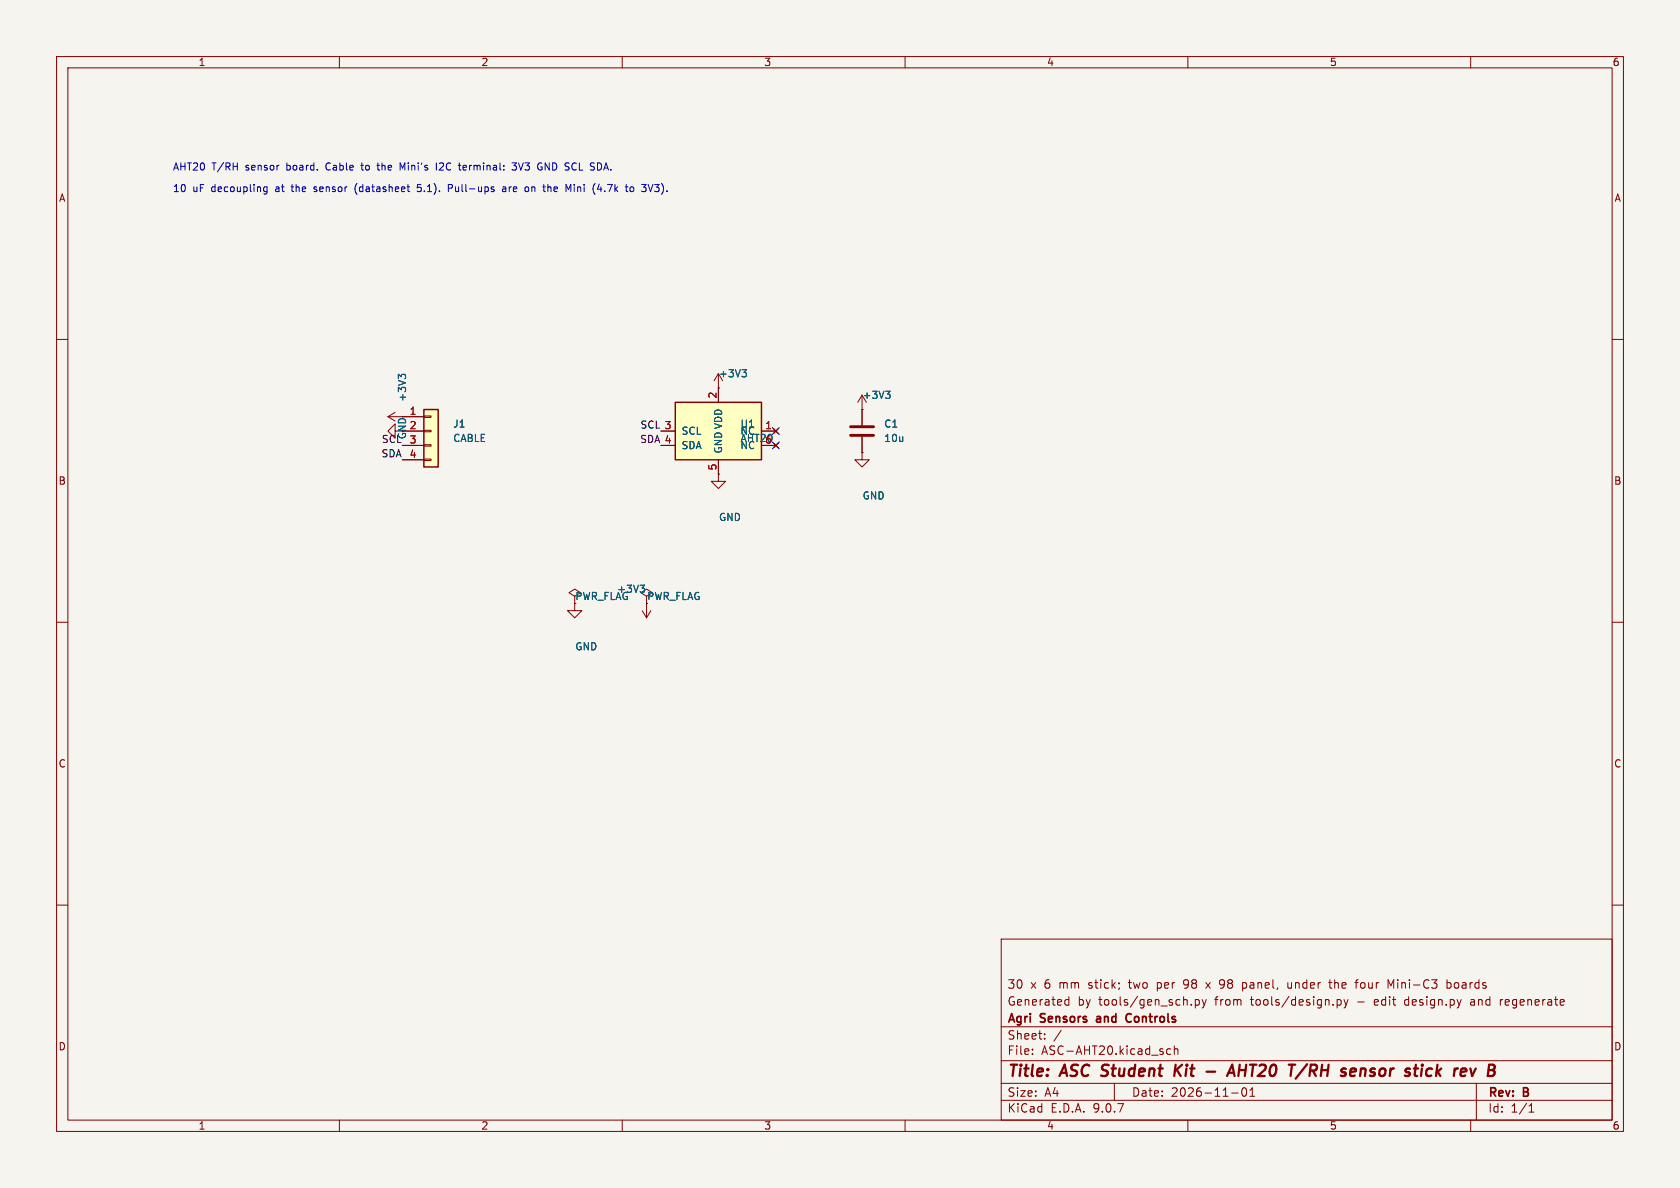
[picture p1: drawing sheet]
<svg xmlns="http://www.w3.org/2000/svg" width="297mm" height="210mm" viewBox="0 0 297 210" stroke-linecap="round" stroke-linejoin="round" font-family="sans-serif">
<path d="M0 0h297v210h-297z" fill="#f5f4ef" stroke="#f5f4ef" stroke-width=".18"/>
<g fill="none" stroke="#840000" stroke-width=".18">
<path d="M10 10h277v190h-277zM12 12h273v186h-273zM60 10v2M110 10v2M160 10v2M210 10v2M260 10v2M10 60h2M126.2 67.3l.8-1.3v2.6M127 68.6h.1M285 60h2M10 110h2"/>
<path d="M285 110h2M10 160h2M177 166h108v32h-108zM188.4 176.8h.6M188.4 177.6h.6M189 176.2v1.5M209.3 173.3v.7M211.3 176.8l.4-.1 .3 .3v.4l-.1 .2h-.6M211.3 176.7v1.5M212.5 176.7l.4 1M212.9 177.7l-.2 .4-.2 .1M213.2 173.7l.8 1"/>
<path d="M213.2 176.7l-.3 1M214 173.7l-.8 1M215.7 174.7h.3M215.7 174.1h.5M216.2 173.2l-.5 .1M219.7 174.6h.5M219.7 173.7v1.5M219.7 173.8h.5M227.7 173.7v.9l.4 .1 .2-.1M228.3 173.7v1M234.9 173.7h.6M235.1 173.2v1.3l.4 .2"/>
<path d="M236.4 176.8l.4-.1 .3 .3v.4l-.1 .2h-.6M236.4 176.7v1.5M237.6 176.7l.4 1M238 177.7l-.2 .4-.2 .1M238.3 176.7l-.3 1M239.5 173.7h.6M240 173.2h.1M240.7 173.8l-.2 .2v.4l.2 .2M245.4 173.2l.5 1.1 .5-1.1v1.5M248.4 176.8v.8M255.8 173.8l.4-.1 .3 .3v.4l-.1 .2h-.6M255.8 173.2v1.5"/>
<path d="M257.2 173.8v.8M260.5 176.7l-.5 .1M260.5 177.1h-.3a.29 .29 0 0 0-.2 .3 .29 .29 0 0 0 .2 .3h.3M265.2 176.7v1M265.7 176.7l-.3 .1-.2 .2M285 160h2M60 198v2M110 198v2M160 198v2M177 194.5h108M177 191.5h108M177 187.5h108"/>
<path d="M177 181.5h108M182.5 186.3v.1M182.5 185.5v.1M184.7 183.6v.1M184.7 182.8v.1M187.6 182.1l-1.3 2M197 191.5v3M207 185.5l-.5-.1-.3 .3v.4l.2 .2h.6M207.6 185.5l.2-.1 .4 .1v.9M207.6 184.9v1.5M210 198v2M217.7 193.2h1.2"/>
<path d="M219.7 192.4l.2-.1a.81 .81 0 0 1 .6 .6 .81 .81 0 0 1-.3 .8l-.2 .1a.81 .81 0 0 1-.3-1.4zM221 193.8h.8M221 192.7l.4-.4v1.5M260 198v2M261 191.5v6.5M270.3 196.6h.9M270.3 195.5l.4-.4v1.5"/>
</g>
<g fill="none" stroke="#840000" stroke-width=".4">
<path d="M207.8 188.2l-.2 2M208 189.1l.7 1.1M209 188.2l-1.3 1.2M213.3 189.4h1.5M216.9 190.2l.9-2 .5 2M217.2 189.6h.9M219.1 189.2h1.1M219.2 188.2l-.3 2M231.1 188.1l-2 2.6M239.6 189l.1 .4-1 .1M240.6 188.9l-.2 1.3M241.4 189a.57 .57 0 0 0-.8 .1"/>
<path d="M250.3 188.2l-.2 1.7M251.5 188.2l-.2 .1 .1 .1M251.5 188.2v.1l-.1 .1M251.5 188.2l-.1 .2M252.3 190.1l.1 .1 .6-.1M253.2 189a.66 .66 0 0 0-.9 .1M264.3 188.6l-.4-.4h-.6l-.3 2"/>
</g>
<path d="M199.9 179.3a.74 .74 0 0 0-.9 .5 .74 .74 0 0 0 .6 .9l.3-.1M193.9 180.2v.4" fill="none" stroke="#840000" stroke-width=".3"/>
<path d="M131.2 65.3h.7l-.4 .5M131.7 65.8l.2 .3v.3l-.2 .2" fill="none" stroke="#006464" stroke-width=".18"/>
<path d="M119.4 71.1h15.2v10.2h-15.2z" fill="#ffffc2"/>
<path d="M119.4 71.1h15.2v10.2h-15.2z" fill="none" stroke="#840000" stroke-width=".25"/>
<g fill="none" stroke="#840000" stroke-width=".18">
<path d="M68.6 73.7l1.2 .7M68.6 73.7h2.5M69.8 72.9l-1.2 .8M116.8 76.2h2.6M116.8 78.7h2.6M127 68.6v2.5M134.6 76.2h2.6M134.6 78.7h2.6M136.8 75.8l.7 .8M136.8 78.4l.7 .7M137.5 75.8l-.7 .8M137.5 78.4l-.7 .7"/>
<path d="M151.6 71.1l.8-1.2v5.3M152.4 72.4h.1M152.4 77.2v2.8M127 83.8v1.3h1.3l-1.3 1.3-1.3-1.3h1.3M127 83.8h.1M127 81.3v2.5M152.4 80v1.3h1.3l-1.3 1.3-1.3-1.3h1.3M152.4 80h.1"/>
</g>
<path d="M150.4 75.4h4M150.4 77h4" fill="none" stroke="#840000" stroke-width=".51"/>
<path d="M70.9 66.6l-.5-.4v.8M70.9 66.4l.3-.2h.3l.2 .2M156.6 69.2h.7l-.4 .4M157.1 69.6l.2 .3v.3l-.2 .2" fill="none" stroke="#006464" stroke-width=".18"/>
<path d="M74.9 72.4h2.6v10.2h-2.6z" fill="#ffffc2"/>
<path d="M74.9 72.4h2.6v10.2h-2.6z" fill="none" stroke="#840000" stroke-width=".25"/>
<g fill="none" stroke="#840000" stroke-width=".18">
<path d="M69.8 76.2v-1.3l-1.2 1.3 1.2 1.3v-1.3h5.1M71.1 73.7h3.8M71.1 78.7h3.8M74.9 73.5h1.3v.3h-1.3zM74.9 76.1h1.3v.2h-1.3zM74.9 78.6h1.3v.3h-1.3zM116.8 76.2h2.6M116.8 78.7h2.6M127 68.6h.1M127 68.6v2.5M134.6 76.2h2.6M134.6 78.7h2.6"/>
<path d="M136.8 75.8l.7 .8M136.8 78.4l.7 .7M137.5 75.8l-.7 .8M137.5 78.4l-.7 .7M152.4 72.4h.1M152.4 72.4v2.8M152.4 77.2v2.8M71.1 81.3h3.8M74.9 81.2h1.3v.2h-1.3zM127 83.8h.1M127 81.3v2.5M152.4 80h.1"/>
<path d="M101.6 105.4l1-.6-1-.7-1 .7 1 .6v2.6h1.3l-1.3 1.2-1.3-1.2h1.3M113.5 108l.8 1.2M114.3 105.4l1-.6-1-.7-1 .7 1 .6v3.8M115.1 108l-.8 1.2"/>
</g>
<path d="M70.9 66.6l-.5-.4v.8M70.9 66.4l.3-.2h.3l.2 .2M131.2 65.3h.7l-.4 .5M131.7 65.8l.2 .3v.3l-.2 .2M156.6 69.2h.7l-.4 .4M157.1 69.6l.2 .3v.3l-.2 .2M113.2 103.4h.7l-.4 .5M113.7 103.9l.2 .3v.3M113.9 104.6l-.2 .1" fill="none" stroke="#006464" stroke-width=".18"/>
<path d="M136.6 75.6l1.2 1.2M136.6 78.1l1.2 1.2M137.8 75.6l-1.2 1.2M137.8 78.1l-1.2 1.2" fill="none" stroke="#000084" stroke-width=".18"/>
<g fill="none" stroke="#0000c2" stroke-width=".18">
<path d="M47.2 33v1.1l-.2 .2-.3-.1M47.2 33.1l-.4-.1-.2 .3 .1 .5h.5M55.5 33.8l.1 .1M55.7 33l-.2 .2 .2 .3M63.1 32.4a1.46 1.46 0 0 0 0 2M63.8 29.2h.5M64 28.8v1.2M66.6 29.2h.5M66.8 28.8v1.1l.3 .2M71.6 28.8l-.4 .9-.5-.9v1.3M73.8 33.8l.1 .1 .5-.1M74.4 32.6h-.6v.6l.1-.1 .5 .1"/>
<path d="M77.1 28.8v1.3M78.2 28.8l-.5 .1M78.4 29.3l-.8 .8h.8M79.3 33.3l.6-.1 .1-.2-.1-.3-.6-.1v1.3M82 29.2l-.1 .2v.5l.1 .2M82.5 29.5l-.6 .1M88.9 33.1h.5v.8M89.4 33.3l-.4 .1-.2 .2 .2 .3 .4-.1M90.5 28.8h.8l-.4 .5 .3 .1v.5l-.1 .2-.6-.2M91.7 28.8l.4 1.3M93.4 33.1l.1 .2-.1 .5M96.4 30.1v-1.3l.7 1.3"/>
<path d="M96.9 33.1l.3-.1 .2 .2M101.5 32.6v.1M101.5 33v.9M105.9 32.5l-.3 1h.8M106.2 33v.9M111.6 33l.3 .1 .1 .2v.5l-.4 .1M115.4 32.6l-.4 1.3"/>
</g>
<g font-size="2.8" fill="#840000">
<text x="178" y="190.9">Title:</text>
<text x="187.7" y="190.9">ASC Student</text>
<text x="209.3" y="190.9">Kit</text>
<text x="220.5" y="190.9">AHT20</text>
<text x="231.9" y="190.9">T/RH</text>
<text x="242" y="190.9">sensor</text>
<text x="254.1" y="190.9">stick</text>
<text x="263.5" y="190.9">rev</text>
</g>
<g font-size="2.1" fill="#840000">
<text x="178" y="178">Generated</text>
<text x="178" y="175">30</text>
<text x="182.2" y="175">x</text>
<text x="184.7" y="175">6</text>
<text x="187.4" y="175">mm</text>
<text x="190.5" y="178">by</text>
<text x="192.7" y="175">stick;</text>
<text x="194.3" y="178">tools/gen_sch.py</text>
<text x="200" y="175">two</text>
<text x="205.1" y="175">per</text>
<text x="210" y="175">98</text>
<text x="214.1" y="175">x</text>
<text x="215" y="178">from</text>
<text x="216.6" y="175">98</text>
<text x="220.8" y="175">panel,</text>
<text x="221.4" y="178">tools/design.py</text>
<text x="228.9" y="175">under</text>
<text x="236.5" y="175">the</text>
<text x="240.4" y="178">-</text>
<text x="241.3" y="175">four</text>
<text x="243.5" y="178">edit</text>
<text x="247.1" y="175">Mini-C3</text>
<text x="249" y="178">design.py</text>
<text x="257.7" y="175">boards</text>
<text x="260.8" y="178">and</text>
<text x="266.2" y="178">regenerate</text>
<text x="178" y="184">Sheet:</text>
<text x="178" y="181.2">Agri</text>
<text x="184" y="181.2">Sensors</text>
<text x="194.6" y="181.2">and</text>
<text x="200.4" y="181.2">Controls</text>
<text x="178" y="186.7">File:</text>
<text x="184.1" y="186.7">ASC-AHT20.kicad_sch</text>
<text x="178" y="196.9">KiCad</text>
<text x="178" y="194.1">Size:</text>
<text x="184.7" y="194.1">A4</text>
<text x="185.7" y="196.9">E.D.A.</text>
<text x="193.3" y="196.9">9.0.7</text>
<text x="200" y="194.1">Date:</text>
<text x="207" y="194.1">2026-11-01</text>
<text x="263" y="194.3">Rev:</text>
<text x="263" y="196.9">Id:</text>
<text x="267.1" y="196.9">1/1</text>
<text x="269.4" y="194.3">B</text>
</g>
<g font-size="1.8" fill="#840000">
<text x="35" y="11.9">1</text>
<text x="85" y="11.9">2</text>
<text x="135" y="11.9">3</text>
<text x="185" y="11.9">4</text>
<text x="235" y="11.9">5</text>
<text x="285" y="11.9">6</text>
<text x="10.3" y="35.9">A</text>
<text x="285.3" y="35.9">A</text>
<text x="72" y="77.7" transform="rotate(-90 72 77.7)">GND</text>
<text x="10.3" y="85.9">B</text>
<text x="285.3" y="85.9">B</text>
<text x="101.6" y="106.3">PWR_FLAG</text>
<text x="114.3" y="106.3">PWR_FLAG</text>
<text x="10.3" y="135.9">C</text>
<text x="285.3" y="135.9">C</text>
<text x="10.3" y="185.9">D</text>
<text x="285.3" y="185.9">D</text>
<text x="35" y="199.9">1</text>
<text x="85" y="199.9">2</text>
<text x="135" y="199.9">3</text>
<text x="185" y="199.9">4</text>
<text x="235" y="199.9">5</text>
<text x="285" y="199.9">6</text>
</g>
<g font-size="1.8" fill="#0000c2">
<text x="30.5" y="34">10</text>
<text x="30.5" y="30.2">AHT20</text>
<text x="34.1" y="34">uF</text>
<text x="37.5" y="30.2">T/RH</text>
<text x="37.5" y="34">decoupling</text>
<text x="43.5" y="30.2">sensor</text>
<text x="49" y="34">at</text>
<text x="50.9" y="30.2">board.</text>
<text x="52" y="34">the</text>
<text x="56.2" y="34">sensor</text>
<text x="58.1" y="30.2">Cable</text>
<text x="63.6" y="34">(datasheet</text>
<text x="64.6" y="30.2">to</text>
<text x="67.6" y="30.2">the</text>
<text x="71.8" y="30.2">Mini's</text>
<text x="74.8" y="34">5.1).</text>
<text x="78.4" y="30.2">I2C</text>
<text x="80.5" y="34">Pull-ups</text>
<text x="82.6" y="30.2">terminal:</text>
<text x="90.3" y="34">are</text>
<text x="92.3" y="30.2">3V3</text>
<text x="94.5" y="34">on</text>
<text x="96.9" y="30.2">GND SCL SDA.</text>
<text x="98" y="34">the</text>
<text x="102.1" y="34">Mini</text>
<text x="107.1" y="34">(4.7k</text>
<text x="113.2" y="34">to</text>
<text x="116.2" y="34">3V3).</text>
</g>
<g font-size="1.8" fill="#006464">
<text x="72" y="71.1" transform="rotate(-90 72 71.1)">+3V3</text>
<text x="127" y="66.9">+3V3</text>
<text x="152.4" y="70.7">+3V3</text>
<text x="80" y="75.8">J1</text>
<text x="120.4" y="77.1">SCL</text>
<text x="130.8" y="77.1">NC</text>
<text x="130.8" y="75.8">U1</text>
<text x="156.2" y="75.8">C1</text>
<text x="67.4" y="78.4">SCL</text>
<text x="80" y="78.3">CABLE</text>
<text x="120.4" y="79.6">SDA</text>
<text x="127.9" y="80.3" transform="rotate(-90 127.9 80.3)">GND VDD</text>
<text x="130.8" y="79.6">NC</text>
<text x="130.8" y="78.3">AHT20</text>
<text x="156.2" y="78.3">10u</text>
<text x="152.4" y="88.5">GND</text>
<text x="127" y="92.3">GND</text>
<text x="109" y="105">+3V3</text>
<text x="101.6" y="115.2">GND</text>
</g>
<g font-size="1.8" fill="#a90000">
<text x="126.7" y="70.6" transform="rotate(-90 126.7 70.6)">2</text>
<text x="72.3" y="73.4">1</text>
<text x="72.3" y="75.9">2</text>
<text x="117.4" y="75.9">3</text>
<text x="135.2" y="75.9">1</text>
<text x="72.3" y="78.5">3</text>
<text x="72.3" y="81">4</text>
<text x="117.4" y="78.5">4</text>
<text x="126.7" y="83.3" transform="rotate(-90 126.7 83.3)">5</text>
<text x="135.2" y="78.5">6</text>
</g>
<g font-size="1.8" fill="#0f0f0f">
<text x="113.1" y="75.9">SCL 3</text>
<text x="67.3" y="80.9">SDA</text>
<text x="113.1" y="78.4">SDA 4</text>
</g>
</svg>
